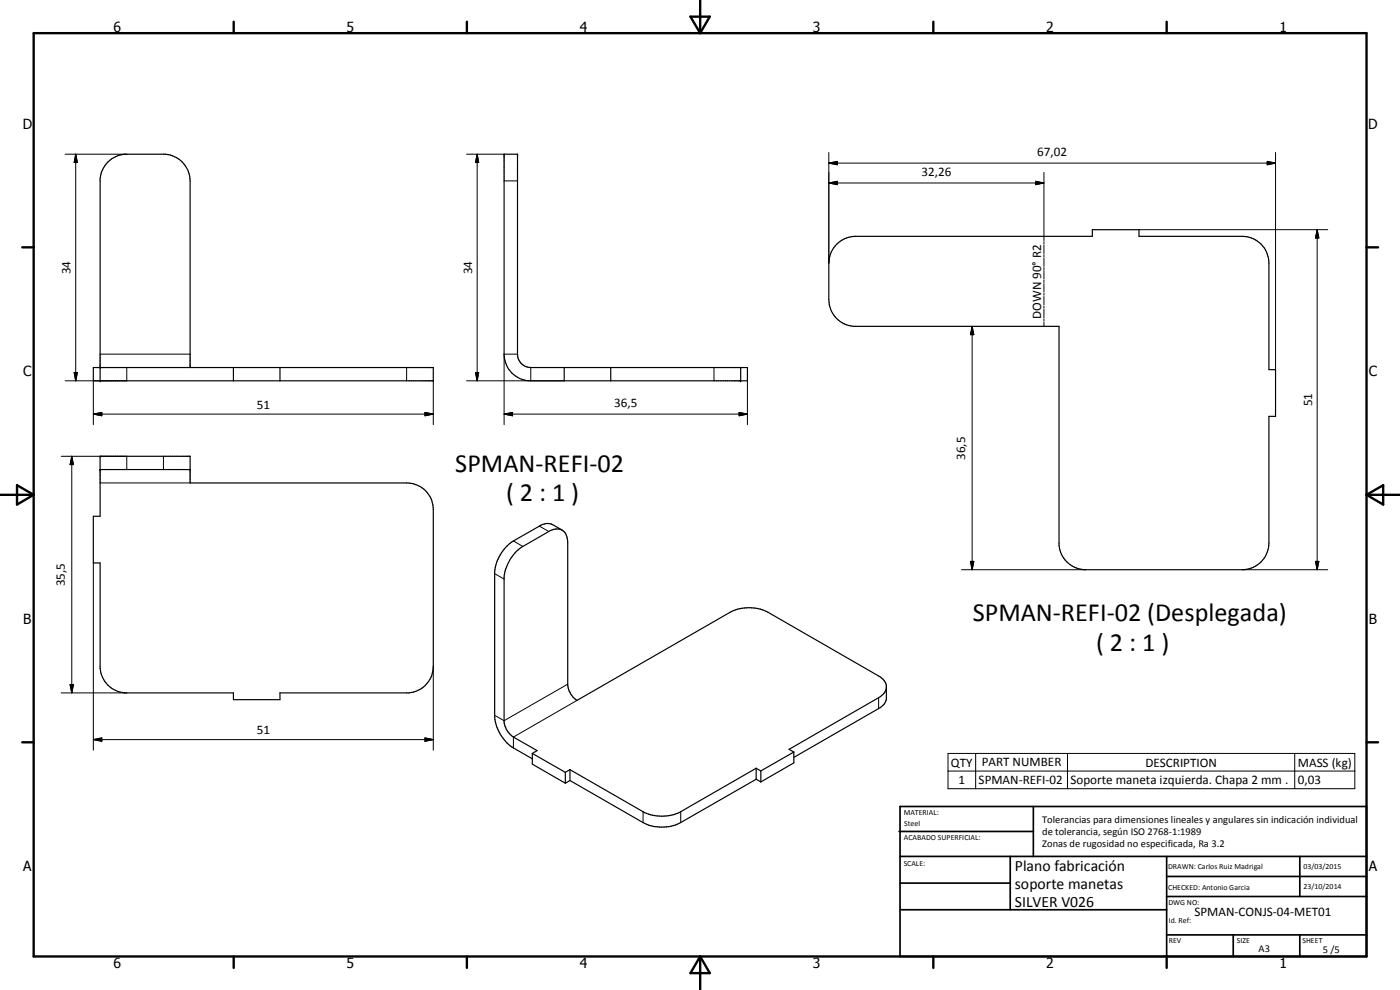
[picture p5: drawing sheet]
<svg xmlns="http://www.w3.org/2000/svg" width="420mm" height="297mm" viewBox="0 0 420 297" stroke-linecap="round" stroke-linejoin="round" font-family="sans-serif">
<g fill="none" stroke="#000" stroke-width=".35">
<path d="M151.3 46.3h4v60a4 4 0 0 0 4 4h65v4h-65a7.9 7.9 0 0 1-8-8zM251.1 73.3a8.1 8.1 0 0 1 5.6-2.4h71.1v-2h14v2h31a8 8 0 0 1 8 8v32h2v14h-2v38a8 8 0 0 1-8 8h-47a8.1 8.1 0 0 1-8-7.3v-65.7h-61.7a8.1 8.1 0 0 1-7.4-8v-11a8.2 8.2 0 0 1 2.4-5.6zM28 110.3h102v4h-102zM57.1 110.3v-56a8.2 8.2 0 0 0-7.4-8h-12.3a8.1 8.1 0 0 0-7.4 7.3v60.7M70.1 110.3v4M84 110.3v4M169.3 110.3v4M183.3 110.3v4M222.3 110.3v4M30 136.9h27.1v8h64.9a8 8 0 0 1 8 8v47a8.1 8.1 0 0 1-7.2 8h-38.8v2h-13.9v-2h-32.7a8.1 8.1 0 0 1-7.4-7.3v-31.7h-2v-14h2zM30 140.9h27.1M168.7 159a4 4 0 0 0-4 .5l-7.8 4.5a12.4 12.4 0 0 0-5.6 9.1v43.6a6.4 6.4 0 0 0 2.8 4.4l7.1 4.1-1.4 .9"/>
<path d="M168.7 159l-2.8-1.6a3.8 3.8 0 0 0-4 .5l-7.8 4.4a12.7 12.7 0 0 0-5.6 9.2v43.7a12.6 12.6 0 0 0 5.6 9.2l5.7 3.3M168.7 159a4 4 0 0 1 1.7 3.7v43a6.1 6.1 0 0 0 2.8 4.4l45.9-26.4a12.7 12.7 0 0 1 11.4 0l33.2 19.1a4.3 4.3 0 0 1 2.3 2.9v4.1a4 4 0 0 1-2.3 2.8l-25.5 14.6M266 206.5a4.3 4.3 0 0 1-2.3 2.8l-26.9 15.5 1.4 .8M159.8 226.1l9.9 5.6M159.8 226.1v3.2l9.9 5.7M169.7 231.7v3.3M171.1 230.9l-1.4 .8M171.1 234.2l-1.4 .8M171.1 230.9v3.3M226.9 230.5l-22.6 13a12.5 12.5 0 0 1-11.3 0l-21.9-12.6M226.9 233.8l-22.6 13a12.3 12.3 0 0 1-11.3 0l-21.9-12.6M226.9 230.5l1.4 .8"/>
<path d="M226.9 230.5v3.3M226.9 233.8l1.4 .8M228.3 231.3v3.3M238.2 225.6l-9.9 5.7M238.2 225.6v3.3l-9.9 5.7"/>
</g>
<g fill="#000">
<circle cx="151.3" cy="46.3" r=".18"/>
<circle cx="155.3" cy="46.3" r=".18"/>
<circle cx="30" cy="110.3" r=".18"/>
<circle cx="30" cy="114.3" r=".18"/>
<circle cx="222.3" cy="110.3" r=".18"/>
<circle cx="222.3" cy="114.3" r=".18"/>
<circle cx="30" cy="136.9" r=".18"/>
<circle cx="30" cy="140.9" r=".18"/>
</g>
<g fill="none" stroke="#000" stroke-width=".3">
<path d="M19.5 46.3h18.5M22.7 46.3l.5 2.5h-.9zM22.7 46.3v68M140 46.3h11.3M143.2 46.3l.5 2.5h-1zM143.2 46.3v68M151.3 54.3h4M248.7 54.9l2.6-.5v1zM248.7 48.9l2.6-.5v1zM248.7 54.9h64.6M248.7 45.8v33.1M248.7 48.9h134.1"/>
<path d="M310.8 54.4l2.5 .5-2.5 .5zM313.3 51.7v20.5M380.3 48.4l2.5 .5-2.5 .5zM382.8 45.8v65.1M313.3 72.5v.7M313.3 73.5v2.6M313.3 76.4v.6M313.3 77.3v2.6M341.8 68.9h56.7M395.3 68.9l.5 2.5h-1zM395.3 68.9v102M291.7 97.9l.6 2.5h-1.1z"/>
<path d="M291.7 97.9v73M313.3 80.3v.6M313.3 81.2v2.6M313.3 84.1v.7M313.3 85.1v2.5M313.3 88v.6M313.3 88.9v2.6M313.3 91.8v.7M313.3 92.8v2.6M313.3 95.7v.6M313.3 96.6v1.3M22.3 111.8h.9l-.5 2.5z"/>
<path d="M28 114.3v13.1M30 106.3h27.1M38 110.3v4h-18.5M122 110.3v4M130 114.3v13.1M140 114.3h29.3M142.7 111.8h1l-.5 2.5zM155.3 106.3h-4v21.1M159.3 110.3v4M214.3 110.3v4M224.3 114.3v13.1M18.4 136.9h19.6v4"/>
<path d="M21.5 136.9l.5 2.5h-1zM21.5 136.9v71M28 124.2l2.6-.5v1.1zM28 124.2h102M49.1 136.9v4M127.5 123.7l2.5 .5-2.5 .6zM151.3 124.2l2.5-.5v1.1zM151.3 124.2h73M221.8 123.7l2.5 .5-2.5 .6zM30 144.9h27.1M161.9 157.9l2.8 1.6M28 168.9v56.2"/>
<path d="M148.5 172.1l2.8 1.6M154.1 162.3l2.8 1.7M288.6 170.9h37.2M291.2 168.4h1.1l-.6 2.5zM372.8 170.9h25.7M394.8 168.4h1l-.5 2.5zM130 199.9v25.2M18.4 207.9h19.6M21 205.4h1l-.5 2.5zM170.4 205.3l-19.1 10.9-2.8-1.6M173.2 210.1l-19.1 11v3.3M263.7 209.3v3.3"/>
<path d="M28 221.9l2.6-.5v1zM28 221.9h102M127.5 221.4l2.5 .5-2.5 .5zM284.5 226.1h122.1v10.5h-122.1zM284.5 231.4h122.1M292.8 226.1v10.5M320.4 226.1v10.5M388.6 226.1v10.5M193 243.5v3.3M204.3 243.5v3.3"/>
</g>
<g fill="none" stroke="#000" stroke-width=".71">
<path d="M10.1 9.9h400v277.1h-400zM70.1 6.5v3.4M140.1 6.5v3.4M207.2 5h5.8l-2.9 4.9zM210.1 0v9.9M280.1 6.5v3.4M350.1 6.5v3.4M6.7 74.2h3.4M410.1 74.2h3.5M.1 148.5h10M5.1 145.6l5 2.9-5 2.9zM410.1 148.5h10"/>
<path d="M410.1 148.5l5-2.9v5.8zM6.7 222.7h3.4M410.1 222.7h3.5M70.1 287v3.4M140.1 287v3.4M210.1 287v10M210.1 287l2.9 5h-5.8zM280.1 287v3.4M350.1 287v3.4"/>
</g>
<g fill="none" stroke="#000" stroke-width=".51">
<path d="M269.8 249.5h40.3M270.1 242h140v45h-140zM270.1 257h140M303.2 257v16M310.1 242v15M350.1 257v30M390.1 257v12M270.1 265h33.1M270.1 273h80M350.1 269h60M350.1 263h60M350.1 280.5h60"/>
<path d="M370.1 280.5v6.5M390.1 280.5v6.5"/>
</g>
<g fill="#000">
<path d="M22.7 46.3l.5 2.5h-.9zM143.2 46.3l.5 2.5h-1zM248.7 54.9l2.6-.5v1zM248.7 48.9l2.6-.5v1zM310.8 54.4l2.5 .5-2.5 .5zM380.3 48.4l2.5 .5-2.5 .5zM395.3 68.9l.5 2.5h-1zM22.3 111.8h.9l-.5 2.5zM142.7 111.8h1l-.5 2.5zM291.7 97.9l.6 2.5h-1.1zM21.5 136.9l.5 2.5h-1zM28 124.2l2.6-.5v1.1z"/>
<path d="M127.5 123.7l2.5 .5-2.5 .6zM151.3 124.2l2.5-.5v1.1zM221.8 123.7l2.5 .5-2.5 .6zM291.2 168.4h1.1l-.6 2.5zM394.8 168.4h1l-.5 2.5zM21 205.4h1l-.5 2.5zM28 221.9l2.6-.5v1zM127.5 221.4l2.5 .5-2.5 .5z"/>
</g>
<g font-size="7.9">
<text x="136.6" y="141.5">SPMAN-REFI-02</text>
<text x="151.9" y="150.5">( 2 : 1 )</text>
<text x="291.9" y="186.4">SPMAN-REFI-02 (Desplegada)</text>
<text x="329" y="195.3">( 2 : 1 )</text>
</g>
<g font-size="4.7">
<text x="304.6" y="261.2">Plano fabricación</text>
<text x="304.6" y="266.6">soporte manetas</text>
<text x="304.6" y="272">SILVER V026</text>
</g>
<g font-size="4.2">
<text x="34" y="9.6">6</text>
<text x="104" y="9.6">5</text>
<text x="174" y="9.6">4</text>
<text x="244" y="9.6">3</text>
<text x="314" y="9.6">2</text>
<text x="384" y="9.6">1</text>
<text x="6.8" y="38.7">D</text>
<text x="410.6" y="38.7">D</text>
<text x="7" y="112.9">C</text>
<text x="410.8" y="112.9">C</text>
<text x="7" y="187.1">B</text>
<text x="410.8" y="187.1">B</text>
<text x="7" y="261.4">A</text>
<text x="410.8" y="261.4">A</text>
<text x="34" y="290.4">6</text>
<text x="104" y="290.4">5</text>
<text x="174" y="290.4">4</text>
<text x="244" y="290.4">3</text>
<text x="314" y="290.4">2</text>
<text x="384" y="290.4">1</text>
</g>
<g font-size="3.9">
<text x="311.3" y="46.9">67,02</text>
<text x="276.6" y="52.9">32,26</text>
<text x="21.2" y="82.3" transform="rotate(-90 21.2 82.3)">34</text>
<text x="141.7" y="82.3" transform="rotate(-90 141.7 82.3)">34</text>
<text x="312.5" y="95.6" transform="rotate(-90 312.5 95.6)">DOWN 90° R2</text>
<text x="77.1" y="122.7">51</text>
<text x="184.3" y="122.2">36,5</text>
<text x="393.8" y="122" transform="rotate(-90 393.8 122)">51</text>
<text x="289.7" y="138" transform="rotate(-90 289.7 138)">36,5</text>
<text x="19.5" y="175.9" transform="rotate(-90 19.5 175.9)">35,5</text>
<text x="77.1" y="220.3">51</text>
<text x="285.4" y="230">QTY</text>
<text x="294.6" y="230">PART NUMBER</text>
<text x="343.7" y="230">DESCRIPTION</text>
<text x="389.5" y="230.1">MASS (kg)</text>
<text x="287.6" y="235.2">1</text>
<text x="293.7" y="235.3">SPMAN-REFI-02</text>
<text x="321.3" y="235.4">Soporte maneta izquierda. Chapa 2 mm .</text>
<text x="389.5" y="235.3">0,03</text>
<text x="358.5" y="275">SPMAN-CONJS-04-MET01</text>
</g>
<g font-size="3.1">
<text x="312.7" y="246.8">Tolerancias para dimensiones lineales y angulares sin indicación individual</text>
<text x="312.7" y="250.4">de tolerancia, según ISO 2768-1:1989</text>
<text x="312.7" y="254">Zonas de rugosidad no especificada, Ra 3.2</text>
<text x="377.7" y="285.6">A3</text>
<text x="397" y="285.9">5 /5</text>
</g>
<g font-size="2.4">
<text x="271.2" y="244.4">MATERIAL:</text>
<text x="271.3" y="252">ACABADO SUPERFICIAL:</text>
<text x="271.4" y="247.9">Steel</text>
<text x="271.2" y="259.7">SCALE:</text>
<text x="350.6" y="260.8">DRAWN: Carlos Ruiz Madrigal</text>
<text x="391.2" y="260.6">03/03/2015</text>
<text x="350.6" y="267">CHECKED: Antonio Garcia</text>
<text x="391.2" y="266.7">23/10/2014</text>
<text x="350.6" y="271.4">DWG NO:</text>
<text x="350.8" y="276.9">Id. Ref:</text>
<text x="350.8" y="282.8">REV</text>
<text x="371.2" y="282.9">SIZE</text>
<text x="390.9" y="282.9">SHEET</text>
</g>
</svg>
